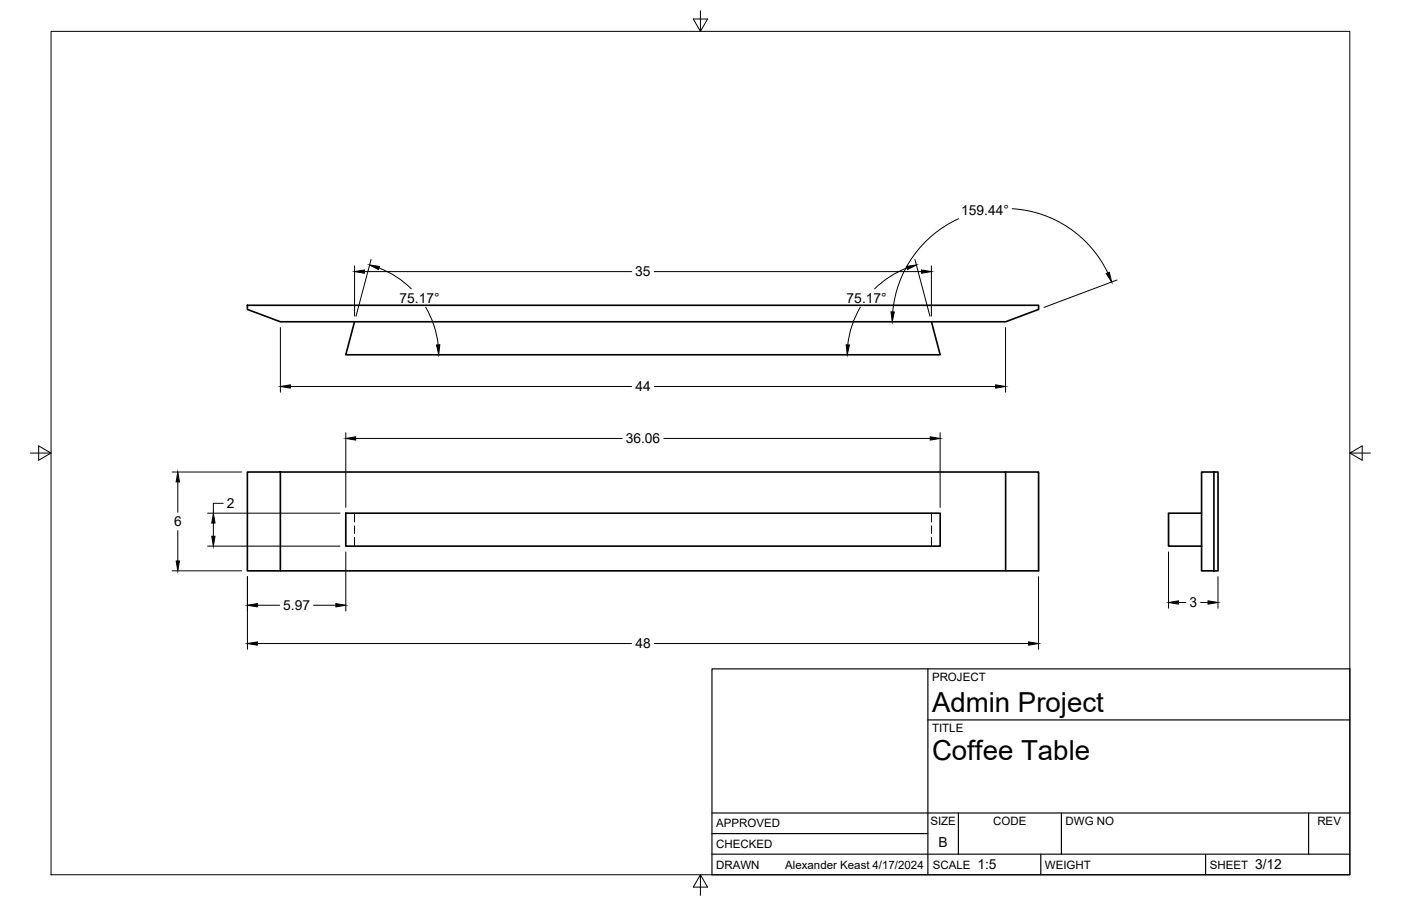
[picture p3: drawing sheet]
<svg xmlns="http://www.w3.org/2000/svg" width="432mm" height="279mm" viewBox="0 0 432 279" stroke-linecap="round" stroke-linejoin="round" font-family="sans-serif">
<!-- layer: Visible -->
<path d="M76.2 94.1h243.9v1.3l-10.2 3.8h-223.5l-10.2-3.8zM109.3 99.2l-2.7 10.2h183.2l-2.7-10.2M76.2 145.6h10.2v30.4h-10.2zM86.4 145.6h223.5v30.4M106.6 158.3h183.2v10.1h-183.2zM309.9 145.6h10.2v30.4h-233.7M370.3 158.3h-10.1v10.1h10.1M374.1 145.6h1.3v30.4h-5.1v-30.4h3.8v30.4" fill="none" stroke="#000" stroke-width=".51"/>
<!-- layer: Hidden -->
<path d="M109.3 158.3v2.7M287.1 158.3v2.7M109.3 162.2v2.3M109.3 165.7v2.7M287.1 162.2v2.3M287.1 165.7v2.7" fill="none" stroke="#000" stroke-width=".31"/>
<!-- layer: Border -->
<path d="M15.7 9.7h400.3v260.1h-400.3zM215.9 3.3v6.4l-2.2-3.8h4.4l-2.2 3.8M9.4 139.7h6.3l-3.8-2.2v4.4l3.8-2.2M416 139.7l3.8 2.2v-4.4l-3.8 2.2h6.4M215.9 269.8l2.2 3.8h-4.4l2.2-3.8v6.3" fill="none" stroke="#000" stroke-width=".31"/>
<!-- layer: Titleblock -->
<path d="M219.4 206.3h196.6v63.5h-196.6zM286 206.3v63.5M286 222h130M219.4 257.1h66.6M219.4 250.7h196.6M295.4 250.7v12.7M327.1 250.7v12.7M403.3 250.7v12.7M219.4 263.4h196.6M320.8 263.4v6.4M371.6 263.4v6.4" fill="none" stroke="#000" stroke-width=".36"/>
<!-- layer: FD_Dimensions -->
<g fill="none" stroke="#000" stroke-width=".31">
<path d="M295.4 67.5a34.9 34.9 0 0 0-20.2 28.7M312 64.4a34.9 34.9 0 0 1 29.4 19.8M109.3 82v15.5M112.3 83.8h82.4M114.4 80l-4.7 17.5M116.8 82.6a28.6 28.6 0 0 1 10 6.5M131.2 94.7a28.6 28.6 0 0 1 3.9 11.6M201.6 83.8h82.4M265.2 94.7a28.6 28.6 0 0 0-3.9 11.6M279.5 82.6a28.6 28.6 0 0 0-9.9 6.5M282 80l4.6 17.5M287.1 82v15.5"/>
<path d="M344.3 86.3l-22.5 8.5M86.4 101v20M89.5 119.2h105.2M201.7 119.2h105.2M309.9 101v20M106.6 133.4v23.1M109.6 135.2h82.1M204.6 135.2h82.1M289.8 133.4v23.1M53 145.6h21.5M54.8 148.6v9.4M64 158.3h40.8"/>
<path d="M68.8 155.2h-3v3.1M53 176h21.5M54.8 163.6v9.4M64 168.4h40.8M65.8 161.3v4.1M76.3 177.8v22.4M106.6 170.2v18.2M320.1 177.8v22.4M360.2 170.2v17.4M375.4 177.8v9.8M79.3 198.5h115.3M79.3 186.6h6.9"/>
<path d="M96.6 186.6h6.9M201.7 198.5h115.3M363.2 185.8h2.3M370 185.8h2.3"/>
</g>
<g fill="#000" stroke="#000" stroke-width=".31">
<path d="M109.3 83.8l3-.6v1.1zM113.9 81.7l3.1 .5-.4 .9zM274.6 96.2h1l-.6 3zM279.4 82.2l3-.5-2.7 1.4zM284 83.2l3.1 .6-3.1 .5zM341 84.4l.9-.4 .7 3zM86.4 119.2l3.1-.5v1zM134.5 106.4l1.1-.1-.4 3.1zM260.8 106.3l1 .1-.7 3zM306.9 118.7l3 .5-3 .5zM106.6 135.2l3-.5v1zM286.7 134.7l3.1 .5-3.1 .5z"/>
<path d="M54.8 145.6l.5 3h-1zM54.3 173h1l-.5 3zM65.3 165.4h1l-.5 3zM65.8 158.3l.5 3h-1zM76.3 198.5l3-.5v1zM76.3 186.6l3-.5v1.1zM103.5 186.1l3.1 .5-3.1 .6zM317 198l3.1 .5-3.1 .5zM360.2 185.8l3-.5v1zM372.3 185.3l3.1 .5-3.1 .5z"/>
</g>
<g font-size="8.5">
<text x="287.3" y="219.5">Admin Project</text>
<text x="287.3" y="234.5">Coffee Table</text>
</g>
<g font-size="4.3">
<text x="296.2" y="66.4">159.44°</text>
<text x="195.8" y="85.3">35</text>
<text x="123.1" y="93.4">75.17°</text>
<text x="260.9" y="93.4">75.17°</text>
<text x="195.9" y="120.7">44</text>
<text x="192.8" y="136.7">36.06</text>
<text x="70" y="156.7">2</text>
<text x="53.6" y="162.3">6</text>
<text x="87.3" y="188.2">5.97</text>
<text x="366.6" y="187.3">3</text>
<text x="195.9" y="200">48</text>
<text x="289.3" y="261.2">B</text>
<text x="301.2" y="268.1">1:5</text>
<text x="386.8" y="268.1">3/12</text>
</g>
<g font-size="3.5">
<text x="287.3" y="210.1">PROJECT</text>
<text x="287.3" y="225.8">TITLE</text>
<text x="220.7" y="255.2">APPROVED</text>
<text x="286.7" y="254.5">SIZE</text>
<text x="306.1" y="254.5">CODE</text>
<text x="328.4" y="254.5">DWG NO</text>
<text x="406" y="254.5">REV</text>
<text x="220.7" y="261.5">CHECKED</text>
<text x="220.7" y="267.9">DRAWN</text>
<text x="242" y="267.9">Alexander Keast 4/17/2024</text>
<text x="287.5" y="267.9">SCALE</text>
<text x="322.1" y="267.9">WEIGHT</text>
<text x="372.9" y="267.9">SHEET</text>
</g>
</svg>
